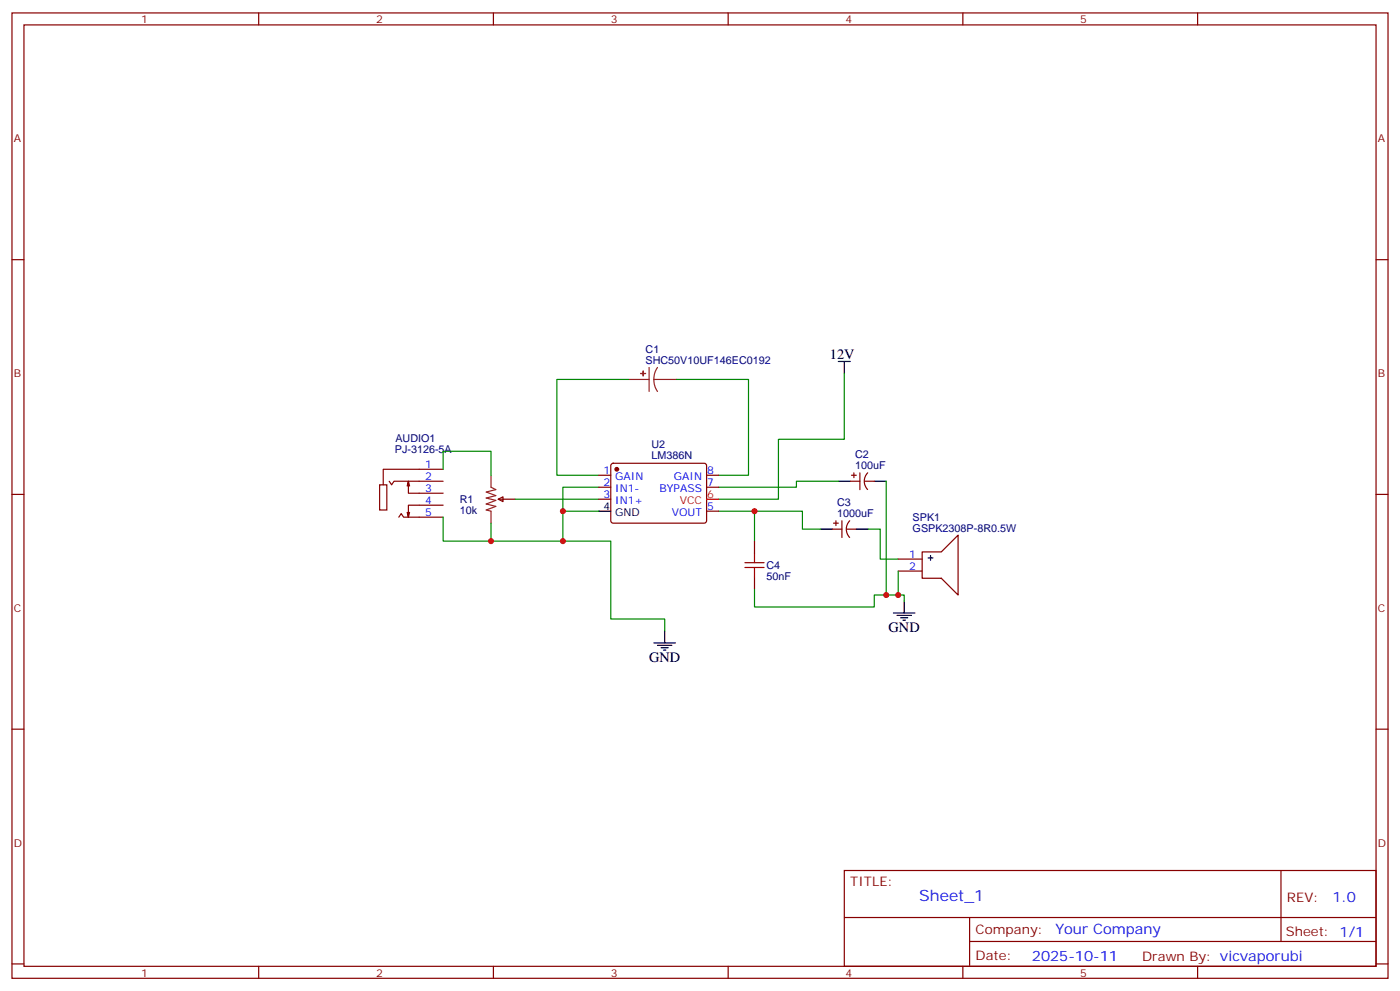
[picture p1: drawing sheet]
<svg xmlns="http://www.w3.org/2000/svg" width="412mm" height="292mm" viewBox="0 0 412 292" stroke-linecap="round" stroke-linejoin="round" font-family="sans-serif">
<g fill="none" stroke="#870000" stroke-width=".35">
<path d="M3.5 3.8h405.4v284.3h-405.4zM7.1 7.3h398.2v277.3h-398.2zM76.2 3.8v3.5M145.3 3.8v3.5M214.5 3.8v3.5M283.6 3.8v3.5M352.8 3.8v3.5M3.5 76.5h3.6M405.3 76.5h3.6M130.5 138.2h-17.6v4.6M176.4 140h3.5M180.2 136.7l.4-.2h27.1l.4 .7v16.5l-.7 .4-27.1-.1-.4-.6v-16.2z"/>
<path d="M208.1 140h3.6M250.8 140h1.4M251.5 139.3v1.4M253.3 139.3v4.9M255.6 139.3a3.5 3.5 0 0 0 0 4.9M3.5 145.6h3.6M111.8 142.8h2.1v7.4h-2.1zM114.7 141.7l.7 1.1 .7-1.1h14.4M117.5 152.3l.7-1 .7 1h11.6M119.9 143.2l.4-1.5v3.6h10.2M120.3 141.7l.3 1.5M120.6 150.9l-.3 1.4"/>
<path d="M130.5 148.8h-10.2v3.5l-.4-1.4M146.8 147l1.4-.7v1.4zM146.8 147h4.9M176.4 147h3.5M176.4 143.5h3.5M208.1 143.5h3.6M208.1 150.6h3.6M222.2 159.4v3.5M245.2 155.9h2.8M245.5 154.1h1.4M246.2 153.4v1.4M248 153.4v4.9"/>
<path d="M249.4 155.9h2.8M250.3 153.4a3.5 3.5 0 0 0 0 4.9M250.5 141.7h2.8M254.7 141.7h2.8M405.3 145.6h3.6M222.2 170v3.5M264.6 164.7h7M264.6 168.2h7M271.6 162.6h5.7l4.9-5v17.7l-4.9-5h-5.7zM3.5 214.8h3.6M405.3 214.8h3.6M248.7 256.4h156.6v28.2h-156.6z"/>
<path d="M377.3 256.4v20.9M248.7 270.2h156.5M285.6 277.3h119.6M285.6 270.2v14.2M3.5 283.9h3.6M76.2 284.6v3.5M145.3 284.6v3.5M214.5 284.6v3.5M283.6 284.6v3.5M352.8 284.6v3.5M405.3 283.9h3.6"/>
</g>
<g fill="none" stroke="#000" stroke-width=".35">
<path d="M246.9 106.5h3.6M248.7 106.5v3.5M176.4 150.6h3.5M241.7 155.9h3.5M246.9 141.7h3.6M252.2 155.9h3.6M257.5 141.7h3.6M266.3 177v3.6M273.4 164.3h1.4M274.1 163.6v1.4M192.6 189.4h6.4M193.7 190.1h4.2"/>
<path d="M194.7 190.8h2.1M195.4 191.5h.7M195.8 185.8v3.6M263.2 180.6h6.3M264.2 181.3h4.3M265.3 182h2.1M266 182.7h.7"/>
</g>
<g fill="#8c2424" stroke="#8c2424" stroke-width=".35">
<path d="M188.7 110h1.4z"/>
<path d="M189.4 109.3l.1 1.4z"/>
</g>
<path d="M185.2 111.8h6M191.2 108.2v7.1M192.6 111.8l.3 1.8 .8 1.7M192.6 111.8h6.7M193.7 108.2l-.8 1.7-.3 1.9M144.6 140v3.5l1.4 .7-2.8 .7 2.8 1.1-2.8 .7 2.8 .7-2.8 1 2.8 .8-2.8 1 1.4 .4v3.5" fill="none" stroke="#8c2424" stroke-width=".35"/>
<g fill="none" stroke="#008700" stroke-width=".35">
<path d="M185.2 111.8h-21.2v28.2h12.4M199.3 111.8h21.2v28.2h-8.8M248.7 110v19.4h-19.4v17.6h-17.6M130.5 138.2v-5.3h14.1v7.1M130.5 152.3v7.1h14.1v-5.3M144.6 159.4h35.3v22.9h15.9v3.5M151.7 147h24.7M176.4 150.6h-10.6v8.8M176.4 143.5h-10.6v7.1M211.7 150.6h10.5v8.8M222.2 150.6h14.2v5.3h5.3M246.9 141.7h-12.3v1.8h-22.9"/>
<path d="M255.8 155.9h3.5v8.8h5.3M261.1 141.7v33.6h5.2v1.7M222.2 173.5v5.3h35.3v-3.5h3.6M264.6 168.2v7.1"/>
</g>
<circle cx="181.7" cy="138.2" r=".53" fill="#870000" stroke="#870000" stroke-width=".35"/>
<path d="M208.1 147h3.6" fill="none" stroke="#f00" stroke-width=".35"/>
<path d="M219.4 167.1h5.7M219.4 165.7h5.7M222.2 162.9v2.8M222.2 167.1v2.9" fill="none" stroke="#a10000" stroke-width=".35"/>
<g fill="#c00">
<circle cx="222.3" cy="150.6" r=".88"/>
<circle cx="264.6" cy="175.3" r=".88"/>
<circle cx="261.1" cy="175.3" r=".88"/>
<circle cx="144.6" cy="159.4" r=".88"/>
<circle cx="165.8" cy="159.4" r=".88"/>
<circle cx="165.8" cy="150.6" r=".88"/>
</g>
<text font-size="4.6" fill="#00f" x="270.8" y="265.4">Sheet_1</text>
<g font-size="4.2">
<text x="244.5" y="105.8">12V</text>
<text x="261.8" y="186.2">GND</text>
<text x="191.2" y="195">GND</text>
</g>
<g font-size="4.2" fill="#00f">
<text x="392.5" y="265.7">1.0</text>
<text x="310.9" y="275.2">Your Company</text>
<text x="304" y="283">2025-10-11</text>
</g>
<g font-size="3.9" fill="#800">
<text x="250.5" y="261">TITLE:</text>
<text x="379.1" y="265.7">REV:</text>
<text x="287.4" y="275.2">Company:</text>
<text x="378.7" y="275.8">Sheet: 1/1</text>
<text x="287.4" y="282.9">Date:</text>
<text x="336.4" y="282.9">Drawn By: vicvaporubi</text>
</g>
<g font-size="3.2" fill="#800">
<text x="41.6" y="6.8">1</text>
<text x="110.8" y="6.8">2</text>
<text x="179.9" y="6.8">3</text>
<text x="249.1" y="6.8">4</text>
<text x="318.2" y="6.8">5</text>
<text x="4.1" y="41.9">A</text>
<text x="405.9" y="41.9">A</text>
<text x="4.1" y="111.1">B</text>
<text x="405.9" y="111.1">B</text>
<text x="4.1" y="180.2">C</text>
<text x="405.9" y="180.2">C</text>
<text x="4.1" y="249.3">D</text>
<text x="405.9" y="249.3">D</text>
<text x="41.6" y="287.6">1</text>
<text x="110.8" y="287.6">2</text>
<text x="179.9" y="287.6">3</text>
<text x="249.1" y="287.6">4</text>
<text x="318.2" y="287.6">5</text>
</g>
<g font-size="3.2" fill="#000080">
<text x="190.2" y="107.2">SHC50V10UF146EC0192</text>
<text x="190.2" y="104">C1</text>
<text x="116.5" y="130.3">AUDIO1</text>
<text x="116.3" y="133.5">PJ-3126-5A</text>
<text x="191.9" y="135.3">LM386N</text>
<text x="191.9" y="132.1">U2</text>
<text x="251.9" y="135">C2</text>
<text x="251.9" y="138.2">100uF</text>
<text x="135.5" y="148.2">R1</text>
<text x="246.6" y="149.1">C3</text>
<text x="135.5" y="151.4">10k</text>
<text x="246.6" y="152.3">1000uF</text>
<text x="268.8" y="153.4">SPK1</text>
<text x="268.8" y="156.6">GSPK2308P-8R0.5W</text>
<text x="225.8" y="167.6">C4</text>
<text x="225.8" y="170.8">50nF</text>
</g>
<g font-size="3.2" fill="#00f">
<text x="125.2" y="137.9">1</text>
<text x="125.2" y="141.4">2</text>
<text x="177.7" y="139.6">1</text>
<text x="177.7" y="143.2">2</text>
<text x="181.2" y="141.4">GAIN</text>
<text x="198.5" y="141.4">GAIN</text>
<text x="208.3" y="143.2">7</text>
<text x="208.3" y="139.6">8</text>
<text x="125.2" y="144.9">3</text>
<text x="125.2" y="148.4">4</text>
<text x="177.7" y="146.7">3</text>
<text x="181.2" y="144.9">IN1-</text>
<text x="181.2" y="148.4">IN1+</text>
<text x="194.3" y="144.9">BYPASS</text>
<text x="125.2" y="152">5</text>
<text x="197.9" y="152">VOUT</text>
<text x="208.3" y="150.2">5</text>
<text x="267.9" y="164.3">1</text>
<text x="267.9" y="167.9">2</text>
</g>
<g font-size="3.2" fill="#f00">
<text x="200.2" y="148.4">VCC</text>
<text x="208.3" y="146.7">6</text>
</g>
<g font-size="3.2">
<text x="177.7" y="150.2">4</text>
<text x="181.2" y="152">GND</text>
</g>
</svg>
